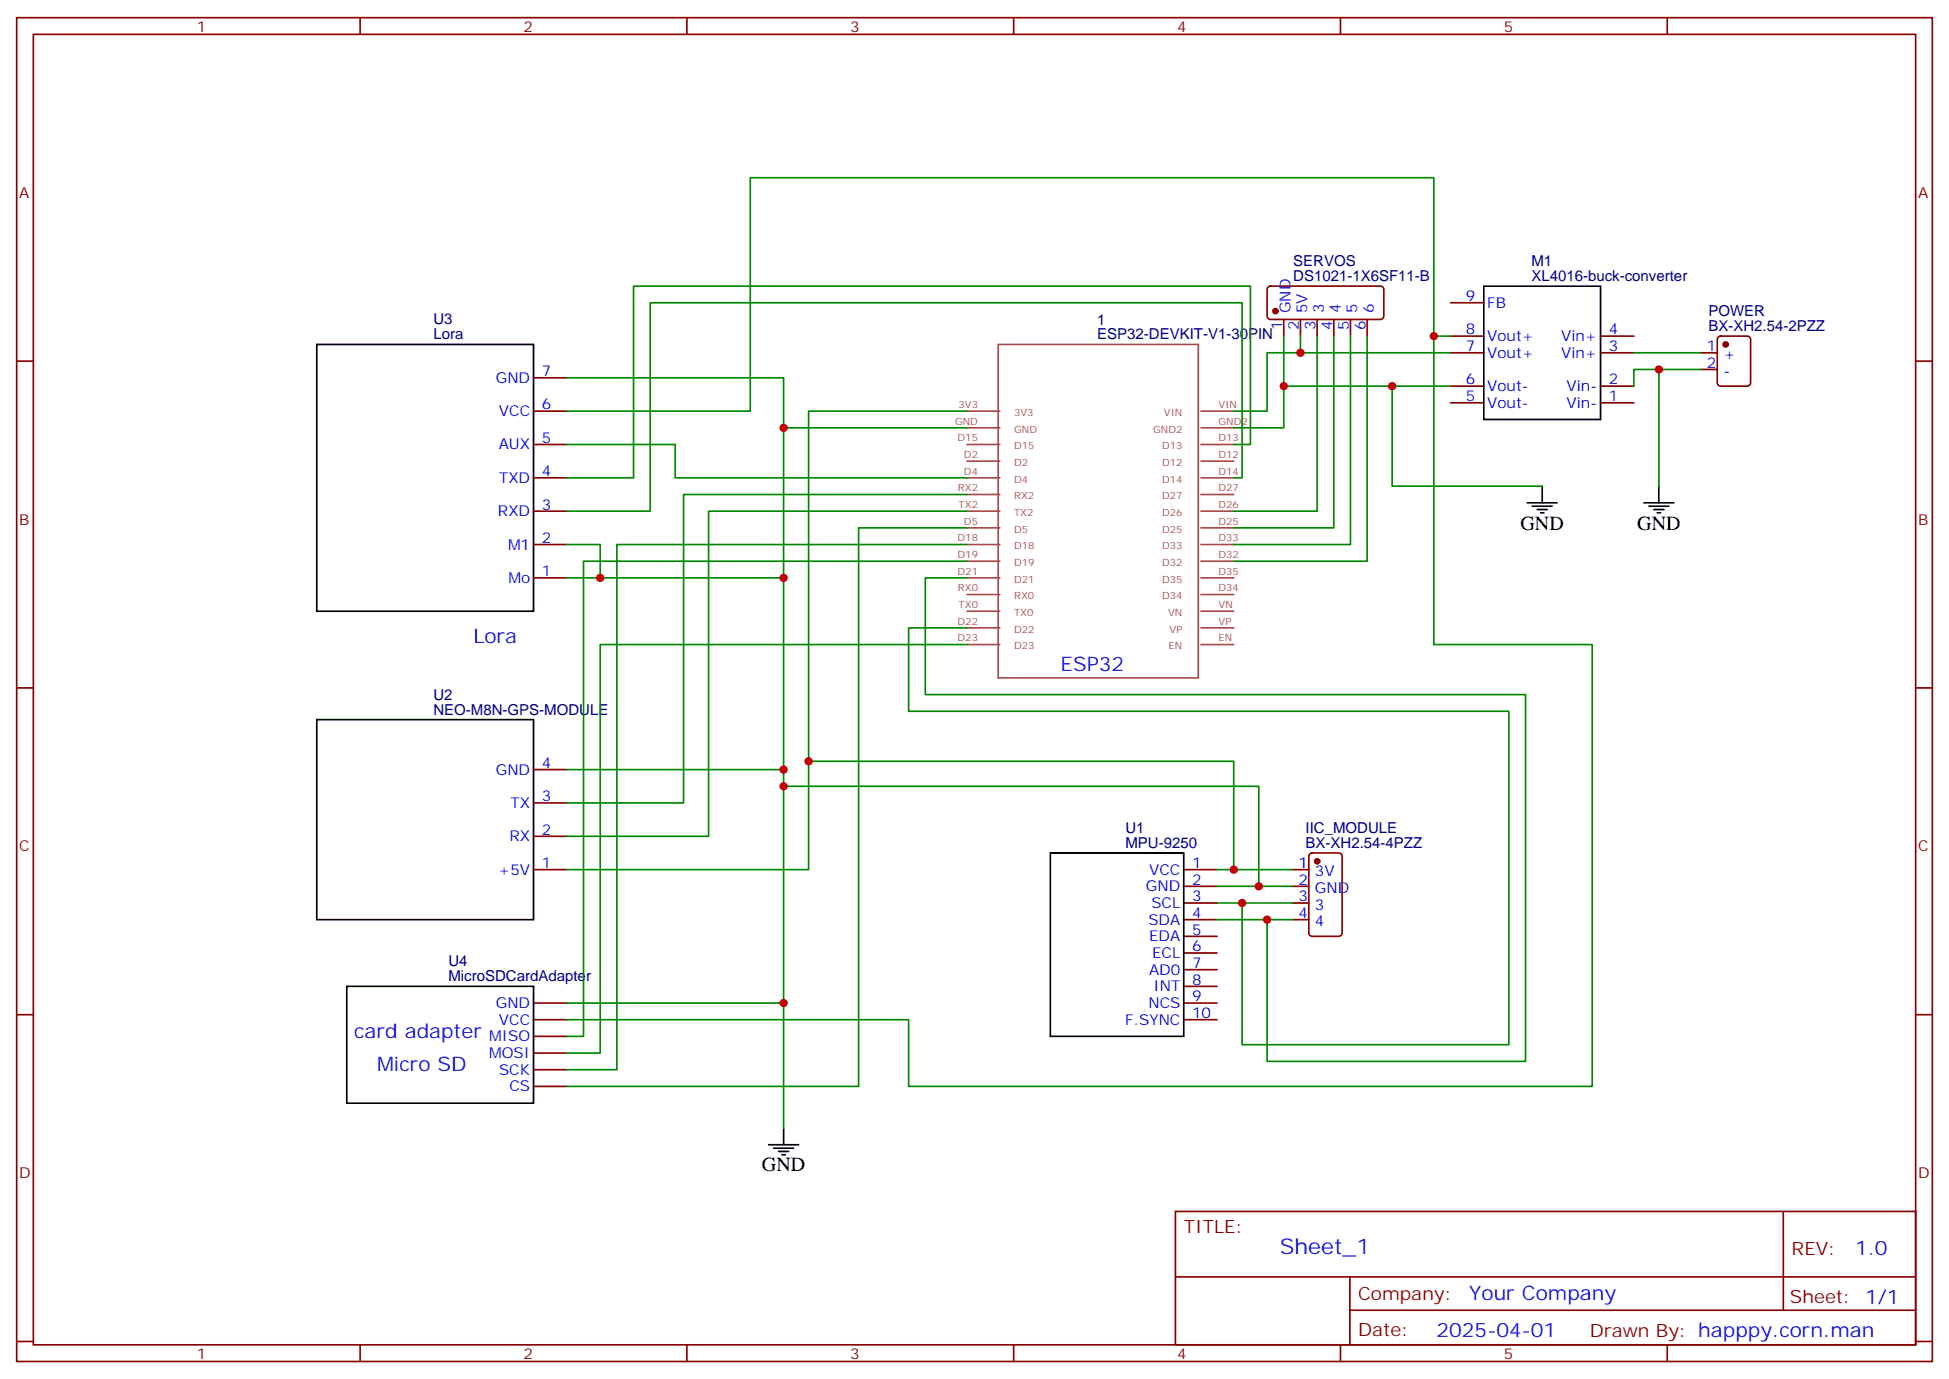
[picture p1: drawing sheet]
<svg xmlns="http://www.w3.org/2000/svg" width="412mm" height="292mm" viewBox="0 0 412 292" stroke-linecap="round" stroke-linejoin="round" font-family="sans-serif">
<g fill="none" stroke="#870000" stroke-width=".35">
<path d="M3.5 3.7h405.4v284.4h-405.4zM7.1 7.3h398.2v277.3h-398.2zM76.2 3.7v3.6M145.3 3.7v3.6M214.5 3.7v3.6M283.6 3.7v3.6M352.8 3.7v3.6M3.5 76.4h3.6M112.9 79.9h7M268.3 60.7l.5-.2h23.3a.71 .71 0 0 1 .7 .7v5.7a.76 .76 0 0 1-.7 .7h-23.3a.76 .76 0 0 1-.7-.7v-5.7zM271.6 67.6v3.5M275.2 67.6v3.5"/>
<path d="M278.7 67.6v3.5M282.2 67.6v3.5M285.8 67.6v3.5M289.3 67.6v3.5M306.9 74.6h7.1M306.9 71.1h7.1M306.9 64.1h7.1M338.7 74.6h7M338.7 71.1h7M359.8 74.6h3.6M359.8 78.2h3.6M363.6 71.3l.5-.2h5.6a.71 .71 0 0 1 .7 .7v9.2a.76 .76 0 0 1-.7 .7h-5.6a.76 .76 0 0 1-.7-.7v-9.2z"/>
<path d="M405.3 76.4h3.6M112.9 94.1h7M112.9 87h7M306.9 85.2h7.1M306.9 81.7h7.1M338.7 85.2h7M338.7 81.7h7M112.9 115.2h7M112.9 108.2h7M112.9 101.1h7M112.9 122.3h7M3.5 145.6h3.6"/>
<path d="M405.3 145.6h3.6M112.9 177h7M112.9 169.9h7M112.9 162.8h7M112.9 184h7M250.5 184h7M250.5 187.5h7M250.5 191.1h7M250.5 194.6h7M250.5 198.1h7M273.4 184h3.5M273.4 187.5h3.5"/>
<path d="M273.4 191.1h3.5M273.4 194.6h3.5M277.2 180.7l.4-.2h5.7a.71 .71 0 0 1 .7 .7v16.2a.76 .76 0 0 1-.7 .7h-5.7a.76 .76 0 0 1-.7-.7v-16.2zM3.5 214.7h3.6M112.9 212.2h7M112.9 215.8h7M112.9 219.3h7M250.5 201.6h7M250.5 205.2h7M250.5 208.7h7M250.5 212.2h7M250.5 215.8h7"/>
<path d="M405.3 214.7h3.6M112.9 229.9h7M112.9 226.3h7M112.9 222.8h7M248.7 256.3h156.6v28.3h-156.6zM377.3 256.4v20.8M248.7 270.2h156.5M285.6 277.2h119.6M285.6 270.2v14.1M3.5 283.8h3.6M76.2 284.6v3.5M145.3 284.6v3.5"/>
<path d="M214.5 284.6v3.5M283.6 284.6v3.5M352.8 284.6v3.5M405.3 283.8h3.6"/>
</g>
<g fill="none" stroke="#a64a4a" stroke-width=".35">
<path d="M211.2 72.9h42.4v70.5h-42.4zM204.6 87h7M204.6 90.5h7M204.6 94.1h7M204.6 97.6h7M254.1 87h7M254.1 90.5h7M254.1 94.1h7M254.1 97.6h7M204.6 101.1h7M204.6 104.6h7M204.6 108.2h7"/>
<path d="M204.6 111.7h7M204.6 115.2h7M204.6 118.7h7M254.1 101.1h7M254.1 104.6h7M254.1 108.2h7M254.1 111.7h7M254.1 115.2h7M254.1 118.7h7M204.6 122.3h7M204.6 125.8h7M204.6 129.3h7"/>
<path d="M204.6 132.9h7M204.6 136.4h7M254.1 122.3h7M254.1 125.8h7M254.1 129.3h7M254.1 132.9h7M254.1 136.4h7"/>
</g>
<g fill="none" stroke="#000" stroke-width=".35">
<path d="M67 72.9h45.9v56.4h-45.9zM314 60.5h24.7v28.3h-24.7zM323.1 106.4h6.4M324.2 107.1h4.2M325.3 107.8h2.1M326 108.5h.7M326.3 102.9v3.5M347.8 106.4h6.4M348.9 107.1h4.2M350 107.8h2.1M350.7 108.5h.7M351 102.9v3.5"/>
<path d="M67 152.3h45.9v42.3h-45.9zM222.2 180.5h28.3v38.8h-28.3zM73.4 208.7h39.5v24.7h-39.5zM165.8 238.7v3.5M162.6 242.2h6.4M163.7 242.9h4.2M164.7 243.6h2.2M165.5 244.3h.7"/>
</g>
<g fill="#870000" stroke="#870000" stroke-width=".35">
<circle cx="269.9" cy="65.8" r=".53"/>
<circle cx="278.7" cy="182.2" r=".53"/>
<circle cx="365.1" cy="72.9" r=".53"/>
</g>
<g fill="none" stroke="#008700" stroke-width=".35">
<path d="M119.9 79.9h45.9v10.6M271.6 71.1v10.6h35.3M275.2 71.1v3.5h31.7M275.2 74.6h-7.1v12.4h-7M278.7 71.1v37.1h-17.6M282.2 71.1v40.6h-21.1M285.8 71.1v44.1h-24.7M289.3 71.1v47.6h-28.2M303.4 71.1v-33.5h-144.7v49.4h-38.8M306.9 71.1h-3.5v65.3h33.5v93.5h-144.6v-14.1h-72.4M345.7 74.6h14.1M351 78.2v24.7"/>
<path d="M359.8 78.2h-14.1v3.5M119.9 94.1h23v7h61.7M204.6 90.5h-38.8v121.7h-45.9M204.6 87h-33.5v74.1h90v22.9h-3.6M261.1 94.1h3.5v-33.6h-130.5v40.6h-14.2M271.6 81.7v8.8h-10.5M294.6 81.7v21.2h31.7M119.9 115.2h7.1v7.1h38.8M204.6 104.6h-60v65.3h-24.7M204.6 108.2h-54.7v68.8h-30M204.6 111.7h-22.9v118.2h-61.8M204.6 118.7h-81.1v100.6h-3.6"/>
<path d="M204.6 115.2h-74.1v111.1h-10.6M261.1 101.1h1.7v-37h-125.2v44.1h-17.7M119.9 122.3h7.1M204.6 132.9h-12.3v17.6h127v70.6h-56.5v-30h-5.3M204.6 122.3h-8.8v24.7h127v77.6h-54.7v-30h5.3M204.6 136.4h-77.6v86.4h-7.1M119.9 162.8h45.9M165.8 166.4h100.5v21.1h-8.8M171.1 161.1v22.9h-51.2M257.5 194.6h10.6M261.1 184h12.3M262.8 191.1h10.6"/>
<path d="M266.3 187.5h7.1M165.8 212.2v26.5"/>
</g>
<g fill="#c00">
<circle cx="275.2" cy="74.6" r=".88"/>
<circle cx="271.6" cy="81.7" r=".88"/>
<circle cx="165.8" cy="166.4" r=".88"/>
<circle cx="266.3" cy="187.5" r=".88"/>
<circle cx="261.1" cy="184" r=".88"/>
<circle cx="171.1" cy="161.1" r=".88"/>
<circle cx="165.8" cy="162.8" r=".88"/>
<circle cx="268.1" cy="194.6" r=".88"/>
<circle cx="262.8" cy="191.1" r=".88"/>
<circle cx="165.8" cy="90.5" r=".88"/>
<circle cx="165.8" cy="212.2" r=".88"/>
<circle cx="294.6" cy="81.7" r=".88"/>
<circle cx="351" cy="78.2" r=".88"/>
<circle cx="165.8" cy="122.3" r=".88"/>
<circle cx="127" cy="122.3" r=".88"/>
<circle cx="303.4" cy="71.1" r=".88"/>
</g>
<text font-size="4.6" fill="#00f" x="270.8" y="265.4">Sheet_1</text>
<g font-size="4.2">
<text x="321.7" y="112">GND</text>
<text x="346.4" y="112">GND</text>
<text x="161.2" y="247.9">GND</text>
</g>
<g font-size="4.2" fill="#00f">
<text x="100.2" y="136.1">Lora</text>
<text x="224.4" y="141.9">ESP32</text>
<text x="75" y="219.6">card adapter</text>
<text x="79.8" y="226.7">Micro SD</text>
<text x="392.5" y="265.6">1.0</text>
<text x="310.9" y="275.2">Your Company</text>
<text x="304" y="283">2025-04-01</text>
</g>
<g font-size="3.9" fill="#800">
<text x="250.5" y="260.9">TITLE:</text>
<text x="379.1" y="265.6">REV:</text>
<text x="287.4" y="275.1">Company:</text>
<text x="378.7" y="275.7">Sheet: 1/1</text>
<text x="287.4" y="282.8">Date:</text>
<text x="336.4" y="282.9">Drawn By: happpy.corn.man</text>
</g>
<g font-size="3.2" fill="#800">
<text x="41.6" y="6.7">1</text>
<text x="110.8" y="6.7">2</text>
<text x="179.9" y="6.7">3</text>
<text x="249.1" y="6.7">4</text>
<text x="318.2" y="6.7">5</text>
<text x="4.1" y="41.8">A</text>
<text x="405.9" y="41.8">A</text>
<text x="4.1" y="111">B</text>
<text x="405.9" y="111">B</text>
<text x="4.1" y="180.1">C</text>
<text x="405.9" y="180.1">C</text>
<text x="4.1" y="249.3">D</text>
<text x="405.9" y="249.3">D</text>
<text x="41.6" y="287.5">1</text>
<text x="110.8" y="287.5">2</text>
<text x="179.9" y="287.5">3</text>
<text x="249.1" y="287.5">4</text>
<text x="318.2" y="287.5">5</text>
</g>
<g font-size="3.2" fill="#000080">
<text x="273.6" y="59.5">DS1021-1X6SF11-B</text>
<text x="273.6" y="56.3">SERVOS</text>
<text x="324" y="59.5">XL4016-buck-converter</text>
<text x="324" y="56.3">M1</text>
<text x="91.7" y="71.8">Lora</text>
<text x="91.7" y="68.7">U3</text>
<text x="232.2" y="71.8">ESP32-DEVKIT-V1-30PIN</text>
<text x="232.2" y="68.7">1</text>
<text x="361.5" y="70.1">BX-XH2.54-2PZZ</text>
<text x="361.5" y="66.9">POWER</text>
<text x="91.7" y="148">U2</text>
<text x="91.7" y="151.2">NEO-M8N-GPS-MODULE</text>
<text x="238.1" y="179.4">MPU-9250</text>
<text x="238.1" y="176.2">U1</text>
<text x="276.2" y="179.4">BX-XH2.54-4PZZ</text>
<text x="276.2" y="176.2">IIC_MODULE</text>
<text x="94.9" y="207.6">MicroSDCardAdapter</text>
<text x="94.9" y="204.5">U4</text>
</g>
<g font-size="3.2" fill="#00f">
<text x="310.2" y="63.7">9</text>
<text x="314.7" y="65.1">FB</text>
<text x="271.3" y="69.8" transform="rotate(-90 271.3 69.8)">1</text>
<text x="273" y="66.3" transform="rotate(-90 273 66.3)">GND</text>
<text x="274.8" y="69.8" transform="rotate(-90 274.8 69.8)">2</text>
<text x="276.6" y="66.3" transform="rotate(-90 276.6 66.3)">5V</text>
<text x="278.3" y="69.8" transform="rotate(-90 278.3 69.8)">3</text>
<text x="280.1" y="66.3" transform="rotate(-90 280.1 66.3)">3</text>
<text x="281.9" y="69.8" transform="rotate(-90 281.9 69.8)">4</text>
<text x="283.6" y="66.3" transform="rotate(-90 283.6 66.3)">4</text>
<text x="285.4" y="69.8" transform="rotate(-90 285.4 69.8)">5</text>
<text x="287.2" y="66.3" transform="rotate(-90 287.2 66.3)">5</text>
<text x="288.9" y="69.8" transform="rotate(-90 288.9 69.8)">6</text>
<text x="290.7" y="66.3" transform="rotate(-90 290.7 66.3)">6</text>
<text x="310.2" y="70.8">8</text>
<text x="340.4" y="70.8">4</text>
<text x="310.2" y="74.3">7</text>
<text x="314.7" y="75.7">Vout+</text>
<text x="314.7" y="72.2">Vout+</text>
<text x="330.3" y="75.7">Vin+</text>
<text x="330.3" y="72.2">Vin+</text>
<text x="340.4" y="74.3">3</text>
<text x="361.2" y="74.3">1</text>
<text x="361.2" y="77.8">2</text>
<text x="364.7" y="76.1">+</text>
<text x="104.9" y="81">GND</text>
<text x="114.7" y="79.6">7</text>
<text x="310.2" y="81.4">6</text>
<text x="314.7" y="82.8">Vout-</text>
<text x="331.5" y="82.8">Vin-</text>
<text x="340.4" y="81.4">2</text>
<text x="364.7" y="79.6">-</text>
<text x="105.6" y="88.1">VCC</text>
<text x="114.7" y="86.6">6</text>
<text x="310.2" y="84.9">5</text>
<text x="314.7" y="86.3">Vout-</text>
<text x="331.5" y="86.3">Vin-</text>
<text x="340.4" y="84.9">1</text>
<text x="105.5" y="95.1">AUX</text>
<text x="114.7" y="93.7">5</text>
<text x="114.7" y="100.8">4</text>
<text x="105.6" y="102.2">TXD</text>
<text x="114.7" y="107.8">3</text>
<text x="105.4" y="109.2">RXD</text>
<text x="107.5" y="116.3">M1</text>
<text x="114.7" y="114.9">2</text>
<text x="107.6" y="123.3">Mo</text>
<text x="114.7" y="121.9">1</text>
<text x="104.9" y="163.9">GND</text>
<text x="114.7" y="162.5">4</text>
<text x="108.1" y="171">TX</text>
<text x="114.7" y="169.5">3</text>
<text x="107.8" y="178">RX</text>
<text x="114.7" y="176.6">2</text>
<text x="105.4" y="185.1">+5V</text>
<text x="114.7" y="183.7">1</text>
<text x="243.2" y="185.1">VCC</text>
<text x="252.2" y="183.7">1</text>
<text x="274.7" y="183.7">1</text>
<text x="278.2" y="185.4">3V</text>
<text x="242.5" y="188.6">GND</text>
<text x="252.2" y="187.2">2</text>
<text x="252.2" y="190.7">3</text>
<text x="274.7" y="187.2">2</text>
<text x="274.7" y="190.7">3</text>
<text x="278.2" y="188.9">GND</text>
<text x="243" y="195.7">SDA</text>
<text x="243.6" y="192.1">SCL</text>
<text x="252.2" y="194.2">4</text>
<text x="252.2" y="197.8">5</text>
<text x="274.7" y="194.2">4</text>
<text x="278.2" y="192.5">3</text>
<text x="278.2" y="196">4</text>
<text x="243.1" y="199.2">EDA</text>
<text x="243.8" y="202.7">ECL</text>
<text x="252.2" y="201.3">6</text>
<text x="243.1" y="206.2">AD0</text>
<text x="244.1" y="209.8">INT</text>
<text x="252.2" y="204.8">7</text>
<text x="252.2" y="208.4">8</text>
<text x="104.9" y="213.3">GND</text>
<text x="243" y="213.3">NCS</text>
<text x="252.2" y="211.9">9</text>
<text x="252.2" y="215.4">10</text>
<text x="103.5" y="220.3">MISO</text>
<text x="105.6" y="216.8">VCC</text>
<text x="238.1" y="216.8">F.SYNC</text>
<text x="103.5" y="223.9">MOSI</text>
<text x="105.6" y="227.4">SCK</text>
<text x="107.8" y="230.9">CS</text>
</g>
<g font-size="2.1" fill="#a54b4b">
<text x="202.1" y="89.8">GND</text>
<text x="202.8" y="86.3">3V3</text>
<text x="214.6" y="88">3V3</text>
<text x="246.3" y="88">VIN</text>
<text x="257.8" y="86.3">VIN</text>
<text x="257.8" y="89.8">GND2</text>
<text x="202.6" y="93.4">D15</text>
<text x="214.6" y="91.6">GND</text>
<text x="214.6" y="95.1">D15</text>
<text x="244" y="91.6">GND2</text>
<text x="245.9" y="95.1">D13</text>
<text x="257.8" y="93.4">D13</text>
<text x="204" y="96.9">D2</text>
<text x="204" y="100.4">D4</text>
<text x="214.6" y="98.6">D2</text>
<text x="245.9" y="98.6">D12</text>
<text x="257.8" y="96.9">D12</text>
<text x="257.8" y="100.4">D14</text>
<text x="202.7" y="103.9">RX2</text>
<text x="202.8" y="107.5">TX2</text>
<text x="214.6" y="102.1">D4</text>
<text x="214.6" y="105.7">RX2</text>
<text x="245.9" y="102.1">D14</text>
<text x="245.9" y="105.7">D27</text>
<text x="257.8" y="103.9">D27</text>
<text x="257.8" y="107.5">D26</text>
<text x="204" y="111">D5</text>
<text x="214.6" y="109.2">TX2</text>
<text x="214.6" y="112.7">D5</text>
<text x="245.9" y="109.2">D26</text>
<text x="245.9" y="112.7">D25</text>
<text x="257.8" y="111">D25</text>
<text x="202.6" y="114.5">D18</text>
<text x="202.6" y="118.1">D19</text>
<text x="214.6" y="116.3">D18</text>
<text x="214.6" y="119.8">D19</text>
<text x="245.9" y="116.3">D33</text>
<text x="245.9" y="119.8">D32</text>
<text x="257.8" y="114.5">D33</text>
<text x="257.8" y="118.1">D32</text>
<text x="202.6" y="121.6">D21</text>
<text x="202.7" y="125.1">RX0</text>
<text x="214.6" y="123.3">D21</text>
<text x="245.9" y="123.3">D35</text>
<text x="257.8" y="121.6">D35</text>
<text x="257.8" y="125.1">D34</text>
<text x="202.8" y="128.6">TX0</text>
<text x="214.6" y="126.8">RX0</text>
<text x="214.6" y="130.4">TX0</text>
<text x="245.9" y="126.8">D34</text>
<text x="247.2" y="130.4">VN</text>
<text x="257.8" y="128.6">VN</text>
<text x="202.6" y="132.2">D22</text>
<text x="202.6" y="135.7">D23</text>
<text x="214.6" y="133.9">D22</text>
<text x="214.6" y="137.4">D23</text>
<text x="247.3" y="137.4">EN</text>
<text x="247.5" y="133.9">VP</text>
<text x="257.8" y="132.2">VP</text>
<text x="257.8" y="135.7">EN</text>
</g>
</svg>
